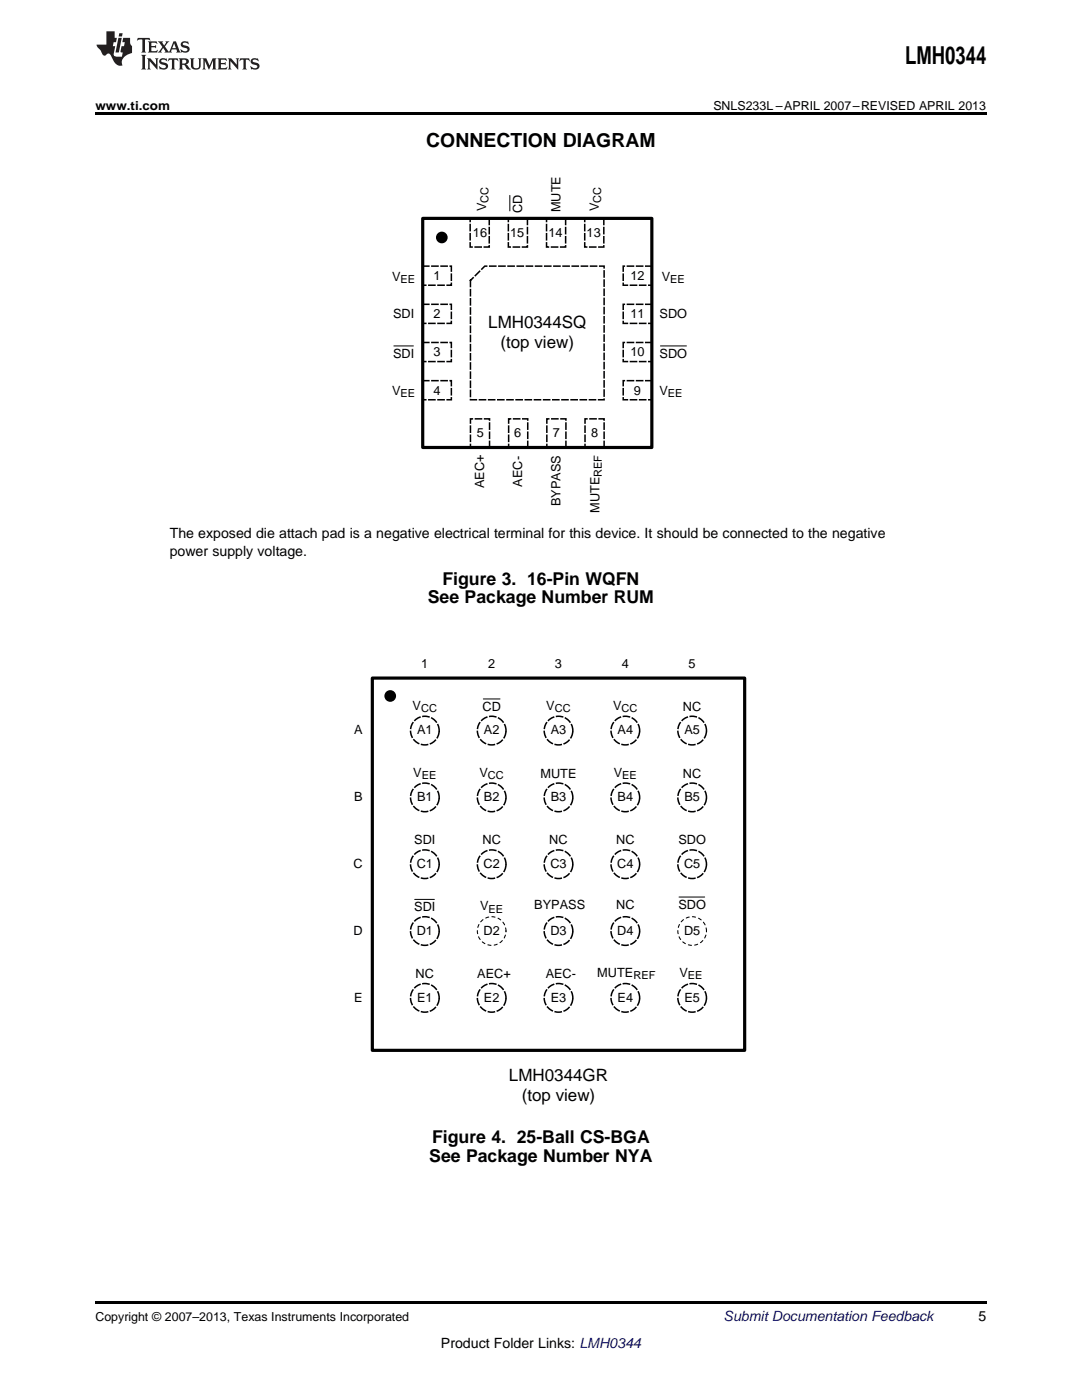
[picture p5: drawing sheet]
<svg xmlns="http://www.w3.org/2000/svg" width="216mm" height="279mm" viewBox="0 0 216 279" stroke-linecap="round" stroke-linejoin="round" font-family="sans-serif">
<path d="M19 22.5h177.8v.5h-177.8zM19 259.7h177.8v.5h-177.8z" fill="#000"/>
<path d="M101.7 39v3.1M78.6 69h3.9M131.8 69h5.2M96.4 139.5h3.4M82.7 179.5h4M135.5 179h5.1" fill="none" stroke="#000" stroke-width=".2"/>
<g fill="none" stroke="#000" stroke-width=".3" stroke-dasharray="1.2 .6">
<path d="M84.3 53.1h5.8v3.8h-5.8M93.9 56v23.8h26.6v-26.7h-23.8l-2.8 2.9M97.6 43.6v5.7h-3.8v-5.7M105.2 43.6v5.7h-3.8v-5.7M112.9 43.6v5.7h-3.8v-5.7M120.5 43.6v5.7h-3.8v-5.7M130.1 53.1h-5.7v3.8h5.7M84.3 76h5.8v3.8h-5.8M84.3 68.4h5.8v3.8h-5.8M84.3 60.7h5.8v3.8h-5.8M130.1 76h-5.7v3.8h5.7M130.1 68.4h-5.7v3.8h5.7"/>
<path d="M130.1 60.7h-5.7v3.8h5.7M97.7 89.3v-5.7h-3.8v5.7M105.3 89.3v-5.7h-3.8v5.7M112.9 89.3v-5.7h-3.8v5.7M120.5 89.3v-5.7h-3.8v5.7"/>
<circle cx="84.8" cy="145.8" r="2.86"/>
<circle cx="84.8" cy="159.1" r="2.86"/>
<circle cx="98.1" cy="145.8" r="2.86"/>
<circle cx="98.1" cy="159.1" r="2.86"/>
<circle cx="111.4" cy="145.8" r="2.86"/>
<circle cx="111.4" cy="159.1" r="2.86"/>
<circle cx="124.8" cy="159.1" r="2.86"/>
<circle cx="124.8" cy="145.8" r="2.86"/>
<circle cx="138.1" cy="145.8" r="2.86"/>
<circle cx="138.1" cy="159.1" r="2.86"/>
<circle cx="84.8" cy="172.5" r="2.86"/>
<circle cx="98.1" cy="172.5" r="2.86"/>
<circle cx="111.4" cy="172.5" r="2.86"/>
<circle cx="124.8" cy="172.5" r="2.86"/>
<circle cx="138.1" cy="172.5" r="2.86"/>
<circle cx="84.8" cy="185.8" r="2.86"/>
<circle cx="84.8" cy="199.1" r="2.86"/>
<circle cx="98.1" cy="199.1" r="2.86"/>
<circle cx="111.4" cy="185.8" r="2.86"/>
<circle cx="111.4" cy="199.1" r="2.86"/>
<circle cx="124.8" cy="185.8" r="2.86"/>
<circle cx="124.8" cy="199.1" r="2.86"/>
<circle cx="138.1" cy="199.1" r="2.86"/>
</g>
<path d="M84.3 43.6h45.8v45.7h-45.8zM74.3 135.3h74.3v74.3h-74.3z" fill="none" stroke="#000" stroke-width=".64"/>
<g fill="#000">
<circle cx="88.2" cy="47.4" r=".95"/>
<circle cx="77.9" cy="138.9" r=".95"/>
</g>
<g fill="none" stroke="#000" stroke-width=".42">
<circle cx="88.2" cy="47.4" r=".95"/>
<circle cx="77.9" cy="138.9" r=".95"/>
</g>
<g fill="none" stroke="#000" stroke-width=".21" stroke-dasharray=".6 .6">
<circle cx="98.1" cy="185.8" r="2.86"/>
<circle cx="138.1" cy="185.8" r="2.86"/>
</g>
<g fill="#231f20">
<path d="M27.5 7.6l-.1 .5 .4-.2h.6v.1v2.1l-.2 .4h1l-.3-.4v-2.1l.1-.1h.5l.5 .2-.2-.5zM29.5 8.3l.2 .3v1.5l-.2 .4h1.8l.2-.6a1.04 1.04 0 0 1-1.3 .2v-.7h.6l.3 .2v-.6l-.3 .2h-.6v-.6l.8-.1 .4 .3-.2-.5zM31.5 8.3l.9 1.1-.9 1.1h.8l-.2-.2 .5-.7 .4 .7-.2 .2h1.5l-.1-.2 .1-.4h.9l.1 .4-.2 .2h1l-.3-.3-.7-1.9h-.5l-.9 2-.8-1 .9-1h-.8l.1 .3-.3 .5-.4-.6 .2-.2zM34.7 8.6l.4 1h-.7zM36.3 8.4a.63 .63 0 0 0-.2 .7 .63 .63 0 0 0 .6 .4l.6 .2 .1 .2a.75 .75 0 0 1-.7 .4 .75 .75 0 0 1-.6-.5l.1 .7 .1-.1a1.11 1.11 0 0 0 1.5-.6 1.13 1.13 0 0 0-1.2-.8l-.1-.4a1.04 1.04 0 0 1 1.2 .2l-.2-.5-.1 .1-.5-.2zM28.2 10.9l.2 .4v2.2l-.2 .4h1l-.3-.4v-2.2l.3-.4zM29.3 11.6l.3 .4v1.5l-.3 .4h.8l-.2-.4v-1.3l1.5 1.7v-1.9l.2-.4h-.7l.2 .4v.9l-1.1-1.3zM32 11.8a.62 .62 0 0 0-.2 .7 .62 .62 0 0 0 .6 .4l.6 .1 .1 .3a.76 .76 0 0 1-.7 .3 .76 .76 0 0 1-.6-.4l.1 .7 .1-.1a1.11 1.11 0 0 0 1.5-.6 1.13 1.13 0 0 0-1.2-.8l-.1-.4a1.04 1.04 0 0 1 1.2 .2l-.2-.6-.1 .1-.5-.1zM33.7 11.6l-.2 .6a.61 .61 0 0 1 .8-.3v1.6l-.2 .4h.9l-.2-.4v-1.6a.63 .63 0 0 1 .8 .3l-.2-.6zM35.6 11.6l.3 .4v1.5l-.3 .4h1l-.2-.2v-.8l.5 .2a.76 .76 0 0 0 1.2 .7l-1-1a.58 .58 0 0 0 .6-.5 .58 .58 0 0 0-.5-.6zM36.4 11.9h.1a.45 .45 0 0 1 .5 .1 .45 .45 0 0 1 .1 .5l-.7 .2zM37.9 11.6l.2 .2a2.17 2.17 0 0 0 .3 1.9 .99 .99 0 0 0 1.6-.6v-1.1l.2-.4h-.7l.2 .2a1.92 1.92 0 0 1-.2 1.8 .6 .6 0 0 1-.9-.5v-1.1l.2-.4zM40.4 11.6l.2 .4v1.5l-.2 .4h.7l-.2-.4v-1.4l.8 1.8 .8-1.8v1.4l-.2 .4h.9l-.2-.4v-1.5l.2-.4h-.8l-.6 1.5-.6-1.5zM43.4 11.6l.2 .4v1.5l-.2 .4h1.8l.2-.6a1.04 1.04 0 0 1-1.3 .1v-.6h.5l.4 .2v-.6l-.4 .2h-.5v-.7h.8l.3 .3-.1-.6zM45.5 11.6l.2 .4v1.5l-.2 .4h.7l-.2-.4v-1.3l1.5 1.7v-1.9l.2-.4h-.7l.2 .4v.9l-1.1-1.3zM47.9 11.6l-.1 .6a.61 .61 0 0 1 .8-.3v1.6l-.3 .4h1l-.3-.4 .1-1.6a.63 .63 0 0 1 .7 .3l-.1-.6zM50.2 11.8a.62 .62 0 0 0-.2 .7 .62 .62 0 0 0 .6 .4l.6 .1 .2 .3a.76 .76 0 0 1-.8 .3 .76 .76 0 0 1-.6-.4l.1 .7 .2-.1a1.11 1.11 0 0 0 1.5-.6 1.13 1.13 0 0 0-1.3-.8l-.1-.4a1.04 1.04 0 0 1 1.2 .2l-.1-.6-.2 .1-.5-.1z"/>
<path d="M21.2 6.3v2.6h-1.9l.1 .4 .7 .9a.91 .91 0 0 0 1 .8 .56 .56 0 0 1 .5-.3 .56 .56 0 0 1 .5 .3l.4 .8a1.53 1.53 0 0 0 1.9 1.2 1.54 1.54 0 0 1 1-2.1l.9-.3v-1.4a1.52 1.52 0 0 1-.3-1.6h-1.4l-.2 .8h.5l-.2 .8h-.4l-.2 1v.2l.4 .1-.2 .8a1.93 1.93 0 0 1-1.6-.3l.3-1.8h-.5l.2-.8h.4l.2-.8h-.4v-1.3zM23.6 7.6l-.6 2.9h.7l.6-2.9zM23.8 6.6l-.1 .7h.6l.2-.7z"/>
</g>
<text font-size="4.9" x="180.6" y="12.8">LMH0344</text>
<text font-size="3.9" x="85.1" y="29.3">CONNECTION DIAGRAM</text>
<g font-size="3.5">
<text x="88.3" y="116.7">Figure 3. 16-Pin WQFN</text>
<text x="85.4" y="120.4">See Package Number RUM</text>
<text x="85.7" y="231.8">See Package Number NYA</text>
<text x="86.2" y="228.1">Figure 4. 25-Ball CS-BGA</text>
</g>
<g font-size="3.4">
<text x="97.4" y="65.4">LMH0344SQ</text>
<text x="99.9" y="69.5">(top view)</text>
<text x="101.6" y="215.7">LMH0344GR</text>
<text x="104.1" y="219.8">(top view)</text>
</g>
<g font-size="2.8">
<text x="33.9" y="107.4">The exposed die attach pad is a negative electrical terminal for this device. It should be connected to the negative</text>
<text x="33.9" y="110.9">power supply voltage.</text>
<text x="195.3" y="263.6">5</text>
<text x="88" y="269">Product Folder Links: LMH0344</text>
</g>
<text font-size="2.8" fill="#0000c8" x="144.4" y="263.6">Submit Documentation Feedback</text>
<g font-size="2.5">
<text x="19" y="21.9">www.ti.com</text>
<text x="142.3" y="21.9">SNLS233L –APRIL 2007–REVISED APRIL 2013</text>
<text x="94.4" y="47.2">16</text>
<text x="97" y="42.1" transform="rotate(-90 97 42.1)">V</text>
<text x="101.8" y="47.2">15</text>
<text x="104.2" y="42.5" transform="rotate(-90 104.2 42.5)">CD</text>
<text x="109.4" y="47.2">14</text>
<text x="111.8" y="42.4" transform="rotate(-90 111.8 42.4)">MUTE</text>
<text x="117" y="47.2">13</text>
<text x="119.5" y="42.1" transform="rotate(-90 119.5 42.1)">V</text>
<text x="78.2" y="56.1">V</text>
<text x="86.5" y="55.9">1</text>
<text x="125.8" y="55.9">12</text>
<text x="132" y="56.1">V</text>
<text x="78.4" y="63.4">SDI</text>
<text x="86.5" y="63.5">2</text>
<text x="125.8" y="63.5">11</text>
<text x="131.6" y="63.4">SDO</text>
<text x="78.4" y="71.4">SDI</text>
<text x="86.5" y="71.1">3</text>
<text x="125.8" y="71.1">10</text>
<text x="131.6" y="71.4">SDO</text>
<text x="78.2" y="78.8">V</text>
<text x="86.5" y="78.8">4</text>
<text x="126.5" y="78.8">9</text>
<text x="131.6" y="78.8">V</text>
<text x="95.1" y="87.2">5</text>
<text x="102.6" y="87.2">6</text>
<text x="110.3" y="87.2">7</text>
<text x="117.9" y="87.2">8</text>
<text x="96.6" y="97.4" transform="rotate(-90 96.6 97.4)">AEC+</text>
<text x="104.2" y="97.1" transform="rotate(-90 104.2 97.1)">AEC-</text>
<text x="111.8" y="101.1" transform="rotate(-90 111.8 101.1)">BYPASS</text>
<text x="119.6" y="102.4" transform="rotate(-90 119.6 102.4)">MUTE</text>
<text x="84.1" y="133.2">1</text>
<text x="97.4" y="133.2">2</text>
<text x="110.7" y="133.2">3</text>
<text x="124.1" y="133.2">4</text>
<text x="137.4" y="133.2">5</text>
<text x="82.3" y="141.7">V</text>
<text x="96.3" y="141.8">CD</text>
<text x="109" y="141.7">V</text>
<text x="122.3" y="141.7">V</text>
<text x="136.3" y="141.8">NC</text>
<text x="70.7" y="146.6">A</text>
<text x="83.2" y="146.6">A1</text>
<text x="96.6" y="146.6">A2</text>
<text x="109.9" y="146.6">A3</text>
<text x="123.2" y="146.6">A4</text>
<text x="136.6" y="146.6">A5</text>
<text x="82.5" y="155">V</text>
<text x="95.7" y="155">V</text>
<text x="107.8" y="155.2">MUTE</text>
<text x="122.5" y="155">V</text>
<text x="136.3" y="155.2">NC</text>
<text x="70.7" y="159.9">B</text>
<text x="83.2" y="159.9">B1</text>
<text x="96.6" y="159.9">B2</text>
<text x="109.9" y="159.9">B3</text>
<text x="123.2" y="159.9">B4</text>
<text x="136.6" y="159.9">B5</text>
<text x="70.6" y="173.2">C</text>
<text x="82.7" y="168.5">SDI</text>
<text x="83.1" y="173.2">C1</text>
<text x="96.3" y="168.5">NC</text>
<text x="96.5" y="173.2">C2</text>
<text x="109.6" y="168.5">NC</text>
<text x="109.8" y="173.2">C3</text>
<text x="122.9" y="168.5">NC</text>
<text x="123.2" y="173.2">C4</text>
<text x="135.4" y="168.5">SDO</text>
<text x="136.5" y="173.2">C5</text>
<text x="82.7" y="181.8">SDI</text>
<text x="95.8" y="181.7">V</text>
<text x="106.6" y="181.4">BYPASS</text>
<text x="122.9" y="181.4">NC</text>
<text x="135.4" y="181.4">SDO</text>
<text x="70.6" y="186.6">D</text>
<text x="83.1" y="186.6">D1</text>
<text x="96.5" y="186.6">D2</text>
<text x="109.8" y="186.6">D3</text>
<text x="123.2" y="186.6">D4</text>
<text x="136.5" y="186.6">D5</text>
<text x="82.9" y="195.2">NC</text>
<text x="95.2" y="195.2">AEC+</text>
<text x="108.9" y="195.2">AEC-</text>
<text x="119.2" y="195">MUTE</text>
<text x="135.6" y="195">V</text>
<text x="70.7" y="199.9">E</text>
<text x="83.2" y="199.9">E1</text>
<text x="96.6" y="199.9">E2</text>
<text x="109.9" y="199.9">E3</text>
<text x="123.2" y="199.9">E4</text>
<text x="136.6" y="199.9">E5</text>
<text x="19" y="263.6">Copyright © 2007–2013, Texas Instruments Incorporated</text>
</g>
<g font-size="2.2">
<text x="97.5" y="40.4" transform="rotate(-90 97.5 40.4)">CC</text>
<text x="120" y="40.4" transform="rotate(-90 120 40.4)">CC</text>
<text x="79.9" y="56.6">EE</text>
<text x="133.7" y="56.6">EE</text>
<text x="79.9" y="79.3">EE</text>
<text x="133.3" y="79.3">EE</text>
<text x="120.1" y="95.2" transform="rotate(-90 120.1 95.2)">REF</text>
<text x="84" y="142.1">CC</text>
<text x="110.7" y="142.1">CC</text>
<text x="124" y="142.1">CC</text>
<text x="84.2" y="155.5">EE</text>
<text x="97.4" y="155.5">CC</text>
<text x="124.2" y="155.5">EE</text>
<text x="97.5" y="182.1">EE</text>
<text x="126.4" y="195.5">REF</text>
<text x="137.3" y="195.5">EE</text>
</g>
</svg>
